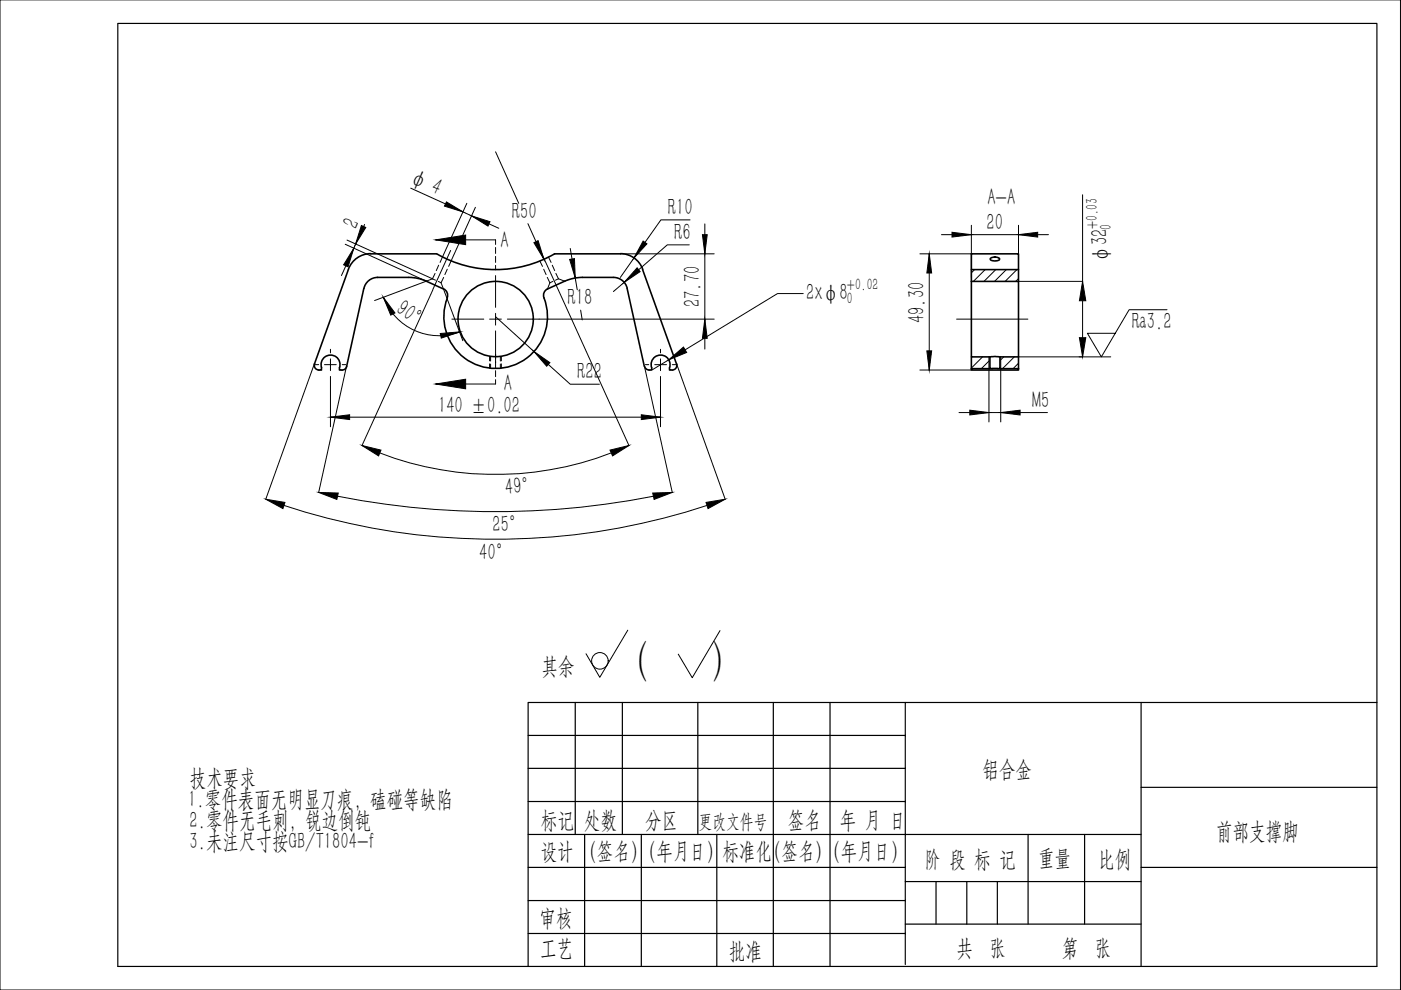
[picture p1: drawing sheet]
<svg xmlns="http://www.w3.org/2000/svg" width="297mm" height="210mm" viewBox="0 0 297 210" stroke-linecap="round" stroke-linejoin="round" font-family="sans-serif">
<!-- layer: 0 -->
<g fill="none" stroke="#000" stroke-width=".25">
<path d="M25 5h266.9v199.9h-266.9zM112 155.9h79.9M122 148.9v28M132 148.9v28M148 148.9v28M164 148.9v56M176 148.9v56M191.9 148.9v55.6M241.9 148.9v28M291.9 148.9h-179.9v56M112 176.9h129.9v28M112 162.9h79.9"/>
<path d="M112 169.9h79.9M124 176.9v28M136 176.9v28M152 176.9v28M218 176.9v19M230 176.9v19M241.9 166.9h50M112 183.9h79.9M112 190.9h79.9M112 197.9h79.9M191.9 186.9h50M191.9 195.9h50"/>
<path d="M198.5 186.9v9M205 186.9v9M211.5 186.9v9M241.9 183.9h50"/>
</g>
<g fill="none" stroke="#000" stroke-width=".21">
<path d="M0 0h296.9v209.9h-296.9zM87.1 39.9l18.6 8.5M105.1 32.2l4.9 10.9M73.2 51.8l17.2 7.8M73.6 50.9l18.1 8.2M77.3 47.6l-4.9 10.8M90.4 59.6l-11 4.1M91.7 59.1l.6 .3M91.7 59.1l-1.3 .5M92.2 58l-.5 1.1M92.4 50.9h12.7v.9M92.9 59.7l.6 .3"/>
<path d="M93 56.2l-.5 1.2M93.5 60l4.6 12.2M94.1 58.8l-.6 1.2M94.8 57.1l-.5 1.1M95.5 53.1l-3.7 8.3M99 43.1l-5.7 12.5M100.8 44l-5.7 12.5M105.1 52.5v1.2M105.1 54.4v1.2M105.1 56.3v.9M105.1 58.4v6.8M111.9 47.4l3.4 7.6"/>
<path d="M114.5 55.3l.5 1.2M114.6 53.1l3.7 8.3M115.3 57.1l.5 1.1M116 58.8l.6 1.2M116.3 54.5l.5 1.1M116.6 60l-.5 1.3M117.1 56.2l.5 1.2M117.2 59.7l-.6 .3M117.9 58l.5 1.1M118.4 59.1l-.6 .3M118.4 59.1l1.3 .5M120.9 52.7l1.5 8.7"/>
<path d="M131.5 53.8h19.9M146.1 51.9h-4.6l-11.5 9.9M146.3 46.6h-6.2l-8.6 12.2M149.4 47.5v26.5M195 53.8h11M197 53.8v24.7M199.6 49.8h22.7M206 47.8v11M206.6 57.2l-.6 .6M208.9 57.2l-2.5 2.5M211.1 57.2l-2.5 2.5M213.4 57.2l-2.5 2.5"/>
<path d="M215.6 57.2l-2.5 2.5M215.9 59.1l-.6 .6M215.9 47.8v11M229.5 41.3v18.4h-13.5M66.6 77.2l-10.3 28.6M66.8 77.3h.8M70.1 76.1v1.2h-1.3M70.1 74.1v.7M70.1 79.8v10.7M71.3 77.3h-1.2v1.3M72.6 77.3h.7M73.4 77.7l-5.8 26.7"/>
<path d="M81.3 63a12.6 12.6 0 0 0 16.2 7.4M91.8 61.4l-15 33.1M95.8 67.7h6.8M103.8 75.6v.9M103.8 77.1v1M104 75.6v1M104 77.2v.9M105.1 67.2l15.8 14.3h6.2M105.1 66.4v1.3h-1.3M105.1 70.2v7.7M105.1 78.6v1.3M106.1 75.6v1"/>
<path d="M106.1 77.2v.9M106.3 67.7h-1.2v1.2M106.3 75.6v.9M106.3 77.1v1M107.6 67.7h43.8M118.4 61.4l14.9 33.1M123.1 65.8l.3 2M136.7 77.7l5.8 26.7M136.8 77.3h.7M140 76.1v1.2h-1.2M140 74.1v.7M140 79.8v10.7"/>
<path d="M141.3 77.3h-1.3v1.3M141.8 76.3l-3.5 2.1M142.5 77.3h.8M143.5 77.2l10.3 28.6M170.3 62.2h-5.5l-19.6 12M195 78.5h11M202.8 67.7h15.1M206.1 75.7l-.1 .1M208.3 75.7l-2.3 2.3M209.7 76.6l-1.6 1.6M209.7 75.7v13.8M212.2 75.7v13.8"/>
<path d="M212.8 75.7l-.6 .6M215.1 75.7l-2.5 2.5M215.9 77l-1.1 1.2M216 75.7h19.5M229.5 63.8v7.8M247.4 65.7h-8l-5.9 10-3-5h5.9M70.1 88.4h69.9M80.5 96a68.4 68.4 0 0 0 49.1 0M105.1 80.5v.9h-12.7M203.3 87.5h18.8M60.2 107.2a143.8 143.8 0 0 0 89.7 0M71.6 105.2a172.6 172.6 0 0 0 67 0"/>
<path d="M133.1 133.6l-5.9 10-3-5M152.7 133.7l-5.9 10-3-5"/>
<circle cx="127.2" cy="140.1" r="1.76"/>
</g>
<g fill="none" stroke="#000" stroke-width=".34">
<path d="M73.9 57.1l-7.2 20a.99 .99 0 0 0 .9 1.4M78.6 53.8h13.9M78.6 53.8a5 5 0 0 0-4.7 3.3M80.1 58.8l7.9 .1 1.8 .5 4.2 1.9M80.1 58.8a2.98 2.98 0 0 0-2.9 2.4M92.6 53.8a25 25 0 0 0 25 0h13.9M131.6 53.8a5 5 0 0 1 4.7 3.3M136.2 57.1l7.3 20a.99 .99 0 0 1-1 1.4M206 59.7v16h3.9M206 59.7h9.9v16M206 53.8h9.9v3.4h-9.9zM206 57.2v2.5"/>
<path d="M210 54.8l.9-.3a.66 .66 0 0 1 1 .6l-1 .2a.76 .76 0 0 1-.9-.5zM215.9 57.2v2.5M67.6 78.5h.6v-.6a2 2 0 0 1 1.9-2.6 2 2 0 0 1 1.9 2.6v.6h.5M73.5 77.7a.99 .99 0 0 1-1 .8M77.1 61.2l-3.6 16.5M94 61.2a1.5 1.5 0 0 1 .8 1.9M94.9 63.2a11 11 0 0 0 10.2 14.9 11 11 0 0 0 10.2-14.9M116.1 61.3l4.2-1.9 1.9-.5 7.9-.1a2.98 2.98 0 0 1 2.9 2.4l3.6 16.5M116.1 61.2a1.5 1.5 0 0 0-.8 1.9M136.7 77.7a.99 .99 0 0 0 .9 .8M137.6 78.5h.6v-.6a2 2 0 0 1 1.9-2.6 2 2 0 0 1 1.8 2.6v.6h.6M206 78.2v.3h9.9v-.3"/>
<path d="M206 78.2h3.9M206 75.7v2.5M209.9 75.7h6M209.9 75.7v2.5h2.1v-2.5M212 78.2h3.9M215.9 75.7v2.5"/>
<circle cx="105.1" cy="67.6" r="8"/>
</g>
<g fill="#000" stroke="#000" stroke-width=".21">
<path d="M75 52.6l-1.2 4-.9-.5zM76.6 47.8l1 .4-2.2 3.5zM92.4 50.9l6.3-1.1v2.1zM94.7 42.8l3.5 2.1-4-1.2zM100 45.8l3.9 1.2-.4 .9zM113.2 51.4l.9-.4 1.2 4zM120.8 55l1-.2 .2 4.1zM135.1 56.8l.6 .8-3.4 2.3zM136.4 51.1l.8 .6-2.8 3zM148.9 49.8h1l-.5 4zM197 53.8l.5 4.1h-1zM201.8 49.2l4.2 .6-4.2 .5z"/>
<path d="M215.9 49.8l4.1-.6v1.1zM81.3 63l2.4 3.4-.9 .4zM93.3 70.7l4.2-.3-3.9 1.3zM113.2 74.5l3.4 2.4-.7 .8zM141.8 76.3l3.1-2.7 .7 1.1zM149.4 67.7l.5 4h-1zM196.5 74.4h1l-.5 4.1zM228.9 71.6h1.3l-.7 4.1zM229.5 59.7l.7 4.1h-1.3zM70.1 88.4l4-.5v1.1zM76.8 94.5l4 .9-.5 1.3zM92.4 81.4l6.3-1v2z"/>
<path d="M129.3 95.4l4-.9-3.4 2.2zM136 87.9l4 .5-4 .6zM205.6 87l4.1 .5-4.1 .5zM212.2 87.5l4.1-.5v1zM56.3 105.8l4.1 .7-.4 1.3zM67.6 104.4l4.1 .1-.3 1.4zM138.4 104.5l4.1-.1-3.8 1.5zM149.7 106.5l4.1-.7-3.7 2z"/>
</g>
<g font-size="9.1">
<text x="131.4" y="143">（</text>
<text x="150.5" y="143">）</text>
</g>
<g font-size="5">
<text x="86.8" y="38.7" transform="rotate(24 86.8 38.7)">φ</text>
<text x="91.1" y="40.6" transform="rotate(25 91.1 40.6)">4</text>
<text x="108.5" y="46.4">R50</text>
<text x="141.6" y="45.6">R10</text>
<text x="209.3" y="43.5">A-A</text>
<text x="75.6" y="48.8" transform="rotate(-66 75.6 48.8)">2</text>
<text x="106.1" y="52.7">A</text>
<text x="143" y="50.9">R6</text>
<text x="209.2" y="48.8">20</text>
<text x="234.8" y="55.5" transform="rotate(-90 234.8 55.5)">φ32</text>
<text x="120.4" y="64.7">R18</text>
<text x="148.4" y="65.1" transform="rotate(-90 148.4 65.1)">27.70</text>
<text x="170.9" y="63.6">2xφ8</text>
<text x="83.7" y="66.2" transform="rotate(35 83.7 66.2)">90°</text>
<text x="196" y="68.6" transform="rotate(-90 196 68.6)">49.30</text>
<text x="239.9" y="69.7">Ra3.2</text>
<text x="106.8" y="83">A</text>
<text x="122.4" y="80.4">R22</text>
<text x="92.9" y="87.5">140 ±0.02</text>
<text x="218.9" y="86.5">M5</text>
<text x="107.2" y="105" transform="rotate(-4 107.2 105)">49°</text>
<text x="104.4" y="112.9" transform="rotate(-1 104.4 112.9)">25°</text>
<text x="101.6" y="118.7">40°</text>
<text x="114.8" y="142.8">其余</text>
<text x="40.3" y="166.6">技术要求</text>
<text x="208.3" y="164.6">铝合金</text>
<text x="39.9" y="171.1">1.零件表面无明显刀痕，磕碰等缺陷</text>
<text x="40.2" y="175.6">2.零件无毛刺，锐边倒钝</text>
<text x="114.7" y="175.6">标记</text>
<text x="123.8" y="175.6">处数</text>
<text x="136.8" y="175.5">分区</text>
<text x="167" y="175.6">签名</text>
<text x="178.1" y="175.6">年 月 日</text>
<text x="257.9" y="177.9">前部支撑脚</text>
<text x="40.2" y="180.1">3.未注尺寸按GB/T1804-f</text>
<text x="114.6" y="182.1">设计 （签名）（年月日）</text>
<text x="153.2" y="182.1">标准化（签名）（年月日）</text>
<text x="196" y="183.7">阶 段 标 记</text>
<text x="220.1" y="183.6">重量</text>
<text x="232.8" y="183.7">比例</text>
<text x="114.4" y="196.4">审核</text>
<text x="114.5" y="202.6">工艺</text>
<text x="154.6" y="203.3">批准</text>
<text x="202.8" y="202.7">共</text>
<text x="209.8" y="202.7">张</text>
<text x="225.1" y="202.7">第</text>
<text x="232.2" y="202.7">张</text>
</g>
<text font-size="4.2" x="148.1" y="175.6">更改文件号</text>
<g font-size="3.5">
<text x="232.7" y="48.6" transform="rotate(-90 232.7 48.6)">+0.03</text>
<text x="235.7" y="48.7" transform="rotate(-90 235.7 48.7)">0</text>
<text x="179.5" y="64.5">0</text>
<text x="179.6" y="61.5">+0.02</text>
</g>
</svg>
